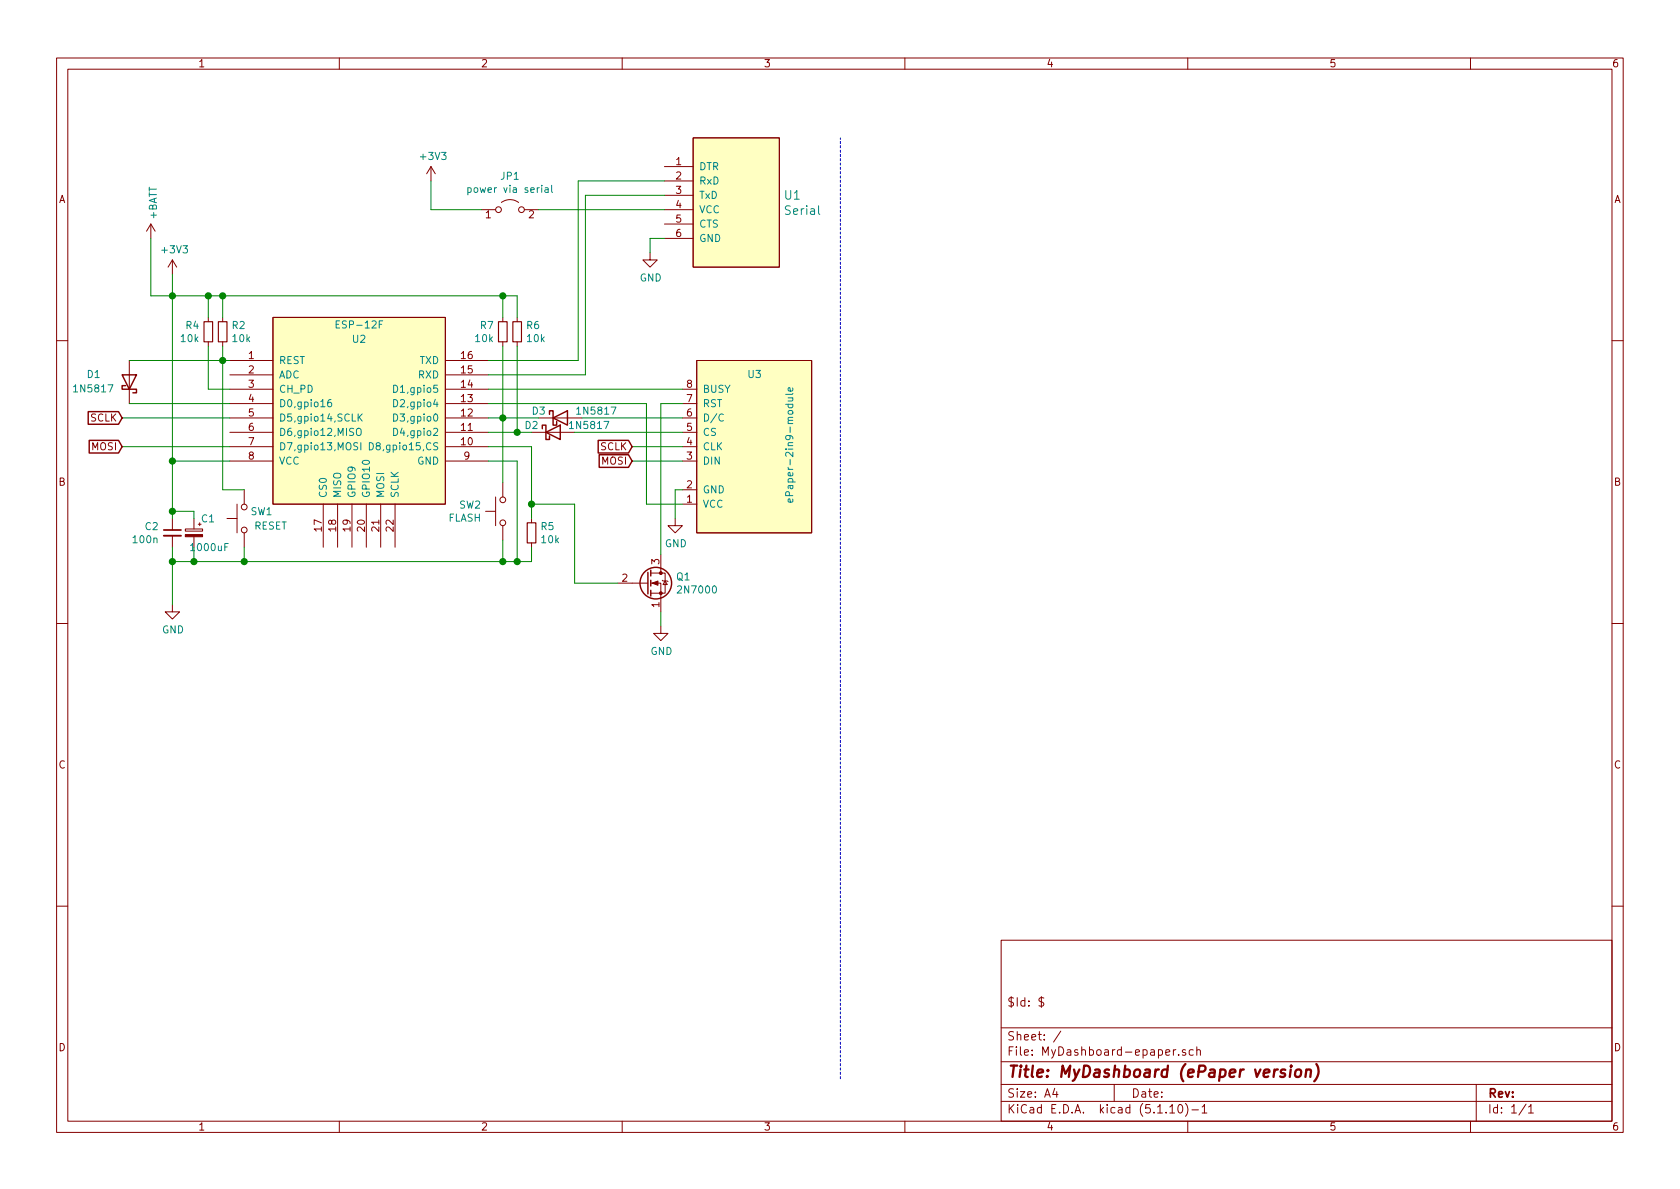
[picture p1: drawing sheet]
EESchema Schematic File Version 4
EELAYER 30 0
EELAYER END
$Descr A4 11693 8268
encoding utf-8
Sheet 1 1
Title "MyDashboard (ePaper version)"
Date ""
Rev ""
Comp ""
Comment1 "$Id: $"
Comment2 ""
Comment3 ""
Comment4 ""
$EndDescr
$Comp
L ESP8266:ESP-12F U2
U 1 1
P 2500 2800
F 0 "U2" H 2500 3250 50  0000 C CNN
F 1 "ESP-12F" H 2500 3350 50  0000 C CNN
F 2 "" H 2500 2800 50  0001 C CNN
F 3 "" H 2500 2800 50  0001 C CNN
	1    2500 2800
	1    0    0    -1  
$EndComp
$Comp
L Device:R_Small R4
U 1 1
P 1450 2300
F 0 "R4" H 1509 2346 50  0000 L CNN
F 1 "10k" H 1509 2255 50  0000 L CNN
F 2 "" H 1450 2300 50  0001 C CNN
F 3 "~" H 1450 2300 50  0001 C CNN
	1    1450 2300
	-1   0    0    -1  
$EndComp
$Comp
L Device:R_Small R2
U 1 1
P 1550 2300
F 0 "R2" H 1609 2346 50  0000 L CNN
F 1 "10k" H 1609 2255 50  0000 L CNN
F 2 "" H 1550 2300 50  0001 C CNN
F 3 "~" H 1550 2300 50  0001 C CNN
	1    1550 2300
	1    0    0    -1  
$EndComp
Wire Wire Line
	3400 3100 3700 3100
$Comp
L Device:R_Small R5
U 1 1
P 3700 3700
F 0 "R5" H 3759 3746 50  0000 L CNN
F 1 "10k" H 3759 3655 50  0000 L CNN
F 2 "" H 3700 3700 50  0001 C CNN
F 3 "~" H 3700 3700 50  0001 C CNN
	1    3700 3700
	1    0    0    -1  
$EndComp
Wire Wire Line
	3700 3600 3700 3500
$Comp
L Switch:SW_Push SW2
U 1 1
P 3500 3550
F 0 "SW2" V 3454 3698 50  0000 L CNN
F 1 "FLASH" V 3545 3698 50  0000 L CNN
F 2 "" H 3500 3750 50  0001 C CNN
F 3 "~" H 3500 3750 50  0001 C CNN
	1    3500 3550
	0    -1   1    0   
$EndComp
Wire Wire Line
	3500 2900 3400 2900
$Comp
L Device:R_Small R7
U 1 1
P 3500 2300
F 0 "R7" H 3559 2346 50  0000 L CNN
F 1 "10k" H 3559 2255 50  0000 L CNN
F 2 "" H 3500 2300 50  0001 C CNN
F 3 "~" H 3500 2300 50  0001 C CNN
	1    3500 2300
	-1   0    0    -1  
$EndComp
Wire Wire Line
	3500 2900 3500 2400
$Comp
L Device:R_Small R6
U 1 1
P 3600 2300
F 0 "R6" H 3659 2346 50  0000 L CNN
F 1 "10k" H 3659 2255 50  0000 L CNN
F 2 "" H 3600 2300 50  0001 C CNN
F 3 "~" H 3600 2300 50  0001 C CNN
	1    3600 2300
	1    0    0    -1  
$EndComp
Wire Wire Line
	3500 2050 3500 2200
Wire Wire Line
	3600 2400 3600 3000
Wire Wire Line
	3600 3000 3400 3000
$Comp
L power:+3V3 #PWR05
U 1 1
P 1200 1900
F 0 "#PWR05" H 1200 1750 50  0001 C CNN
F 1 "+3V3" H 1215 2073 50  0000 C CNN
F 2 "" H 1200 1900 50  0001 C CNN
F 3 "" H 1200 1900 50  0001 C CNN
	1    1200 1900
	1    0    0    -1  
$EndComp
$Comp
L Switch:SW_Push SW1
U 1 1
P 1700 3600
F 0 "SW1" V 1650 3400 50  0000 L CNN
F 1 "RESET" V 1750 3300 50  0000 L CNN
F 2 "" H 1700 3800 50  0001 C CNN
F 3 "~" H 1700 3800 50  0001 C CNN
	1    1700 3600
	0    -1   1    0   
$EndComp
$Comp
L power:GND #PWR04
U 1 1
P 1200 4200
F 0 "#PWR04" H 1200 3950 50  0001 C CNN
F 1 "GND" H 1205 4027 50  0000 C CNN
F 2 "" H 1200 4200 50  0001 C CNN
F 3 "" H 1200 4200 50  0001 C CNN
	1    1200 4200
	1    0    0    -1  
$EndComp
Wire Wire Line
	1200 4200 1200 3900
Wire Wire Line
	1550 2500 1550 2400
Wire Wire Line
	1450 2400 1450 2700
Wire Wire Line
	1450 2700 1600 2700
Wire Wire Line
	1550 2500 1600 2500
$Comp
L Device:CP_Small C1
U 1 1
P 1350 3700
F 0 "C1" H 1200 3800 50  0000 L CNN
F 1 "1000uF" H 1100 3600 50  0000 L CNN
F 2 "" H 1350 3700 50  0001 C CNN
F 3 "~" H 1350 3700 50  0001 C CNN
	1    1350 3700
	-1   0    0    -1  
$EndComp
$Comp
L Device:C_Small C2
U 1 1
P 1200 3700
F 0 "C2" H 1292 3746 50  0000 L CNN
F 1 "100n" H 1292 3655 50  0000 L CNN
F 2 "" H 1200 3700 50  0001 C CNN
F 3 "~" H 1200 3700 50  0001 C CNN
	1    1200 3700
	-1   0    0    -1  
$EndComp
Wire Notes Line
	5850 7500 5850 950 
Wire Wire Line
	1550 2500 1550 3400
Connection ~ 1550 2500
Wire Wire Line
	1700 3800 1700 3900
$Comp
L Diode:1N5817 D1
U 1 1
P 900 2650
F 0 "D1" V 950 2350 50  0000 L CNN
F 1 "1N5817" V 850 2250 50  0000 L CNN
F 2 "Diode_THT:D_DO-41_SOD81_P10.16mm_Horizontal" H 900 2475 50  0001 C CNN
F 3 "http://www.vishay.com/docs/88525/1n5817.pdf" H 900 2650 50  0001 C CNN
	1    900  2650
	0    1    -1   0   
$EndComp
Wire Wire Line
	900  2500 1550 2500
Wire Wire Line
	900  2800 1600 2800
Wire Wire Line
	1200 1900 1200 2050
Wire Wire Line
	1200 3600 1200 3550
Wire Wire Line
	1200 2050 1450 2050
Connection ~ 1200 2050
Wire Wire Line
	1450 2200 1450 2050
Connection ~ 1450 2050
Wire Wire Line
	1450 2050 1550 2050
Wire Wire Line
	1550 2200 1550 2050
Connection ~ 1550 2050
Wire Wire Line
	1550 2050 3500 2050
Wire Wire Line
	1200 3900 1350 3900
Wire Wire Line
	1350 3900 1350 3800
Connection ~ 1200 3900
Wire Wire Line
	1200 3900 1200 3800
Wire Wire Line
	1350 3600 1350 3550
Wire Wire Line
	1350 3550 1200 3550
Connection ~ 1200 3550
Wire Wire Line
	1350 3900 1700 3900
Connection ~ 1350 3900
Wire Wire Line
	1700 3900 3500 3900
Connection ~ 1700 3900
Wire Wire Line
	3600 3900 3700 3900
Connection ~ 3600 3900
Wire Wire Line
	1550 3400 1700 3400
Wire Wire Line
	3700 3800 3700 3900
Wire Wire Line
	3600 3200 3600 3900
Wire Wire Line
	3600 2200 3600 2050
Wire Wire Line
	3600 2050 3500 2050
Connection ~ 3500 2050
Wire Wire Line
	3400 3200 3600 3200
Wire Wire Line
	3500 2900 3500 3350
Connection ~ 3500 2900
Wire Wire Line
	3500 3750 3500 3900
Connection ~ 3500 3900
Wire Wire Line
	3500 3900 3600 3900
Text GLabel 850  3100 0    50   Input ~ 0
MOSI
Text GLabel 850  2900 0    50   Input ~ 0
SCLK
Wire Wire Line
	3400 2700 4750 2700
$Comp
L Diode:1N5817 D3
U 1 1
P 3900 2900
F 0 "D3" H 3750 2950 50  0000 C CNN
F 1 "1N5817" H 4150 2950 50  0000 C CNN
F 2 "Diode_THT:D_DO-41_SOD81_P10.16mm_Horizontal" H 3900 2725 50  0001 C CNN
F 3 "http://www.vishay.com/docs/88525/1n5817.pdf" H 3900 2900 50  0001 C CNN
	1    3900 2900
	1    0    0    -1  
$EndComp
$Comp
L Diode:1N5817 D2
U 1 1
P 3850 3000
F 0 "D2" H 3700 3050 50  0000 C CNN
F 1 "1N5817" H 4100 3050 50  0000 C CNN
F 2 "Diode_THT:D_DO-41_SOD81_P10.16mm_Horizontal" H 3850 2825 50  0001 C CNN
F 3 "http://www.vishay.com/docs/88525/1n5817.pdf" H 3850 3000 50  0001 C CNN
	1    3850 3000
	1    0    0    -1  
$EndComp
Wire Wire Line
	3500 2900 3750 2900
Wire Wire Line
	3600 3000 3700 3000
Connection ~ 3600 3000
Wire Wire Line
	4050 2900 4750 2900
Wire Wire Line
	4000 3000 4750 3000
$Comp
L Transistor_FET:2N7000 Q1
U 1 1
P 4500 4050
F 0 "Q1" H 4704 4096 50  0000 L CNN
F 1 "2N7000" H 4704 4005 50  0000 L CNN
F 2 "Package_TO_SOT_THT:TO-92_Inline" H 4700 3975 50  0001 L CIN
F 3 "https://www.onsemi.com/pub/Collateral/NDS7002A-D.PDF" H 4500 4050 50  0001 L CNN
	1    4500 4050
	1    0    0    -1  
$EndComp
Wire Wire Line
	4000 3500 3700 3500
Connection ~ 3700 3500
Wire Wire Line
	3700 3500 3700 3100
$Comp
L eBay:ePaper-2in9-module U3
U 1 1
P 5300 3100
F 0 "U3" H 5400 2600 50  0000 R CNN
F 1 "ePaper-2in9-module" V 5100 3500 50  0000 R CNN
F 2 "" H 4950 3100 50  0001 C CNN
F 3 "" H 4950 3100 50  0001 C CNN
	1    5300 3100
	-1   0    0    1   
$EndComp
Wire Wire Line
	850  2900 1600 2900
Wire Wire Line
	850  3100 1600 3100
$Comp
L power:GND #PWR07
U 1 1
P 4700 3600
F 0 "#PWR07" H 4700 3350 50  0001 C CNN
F 1 "GND" H 4705 3427 50  0000 C CNN
F 2 "" H 4700 3600 50  0001 C CNN
F 3 "" H 4700 3600 50  0001 C CNN
	1    4700 3600
	1    0    0    -1  
$EndComp
Wire Wire Line
	4700 3600 4700 3400
Wire Wire Line
	4700 3400 4750 3400
Wire Wire Line
	4500 2800 4500 3500
Wire Wire Line
	4500 3500 4750 3500
Wire Wire Line
	3400 2800 4500 2800
$Comp
L power:GND #PWR06
U 1 1
P 4600 4350
F 0 "#PWR06" H 4600 4100 50  0001 C CNN
F 1 "GND" H 4605 4177 50  0000 C CNN
F 2 "" H 4600 4350 50  0001 C CNN
F 3 "" H 4600 4350 50  0001 C CNN
	1    4600 4350
	1    0    0    -1  
$EndComp
Wire Wire Line
	4600 4350 4600 4250
Wire Wire Line
	4600 3850 4600 2800
Wire Wire Line
	4600 2800 4750 2800
Wire Wire Line
	4000 3500 4000 4050
Wire Wire Line
	4000 4050 4300 4050
Text GLabel 4400 3100 0    50   Input ~ 0
SCLK
Text GLabel 4400 3200 0    50   Input ~ 0
MOSI
Wire Wire Line
	4400 3100 4750 3100
Wire Wire Line
	4400 3200 4750 3200
$Comp
L power:+BATT #PWR01
U 1 1
P 1050 1650
F 0 "#PWR01" H 1050 1500 50  0001 C CNN
F 1 "+BATT" V 1065 1777 50  0000 L CNN
F 2 "" H 1050 1650 50  0001 C CNN
F 3 "" H 1050 1650 50  0001 C CNN
	1    1050 1650
	1    0    0    -1  
$EndComp
Wire Wire Line
	1200 3550 1200 3200
Wire Wire Line
	1200 2050 1200 3200
Connection ~ 1200 3200
Wire Wire Line
	1200 3200 1600 3200
$Comp
L eBay:FTDI-Module U1
U 1 1
P 5125 1400
F 0 "U1" H 5453 1453 60  0000 L CNN
F 1 "Serial" H 5453 1347 60  0000 L CNN
F 2 "" H 5525 950 60  0000 C CNN
F 3 "" H 5525 950 60  0000 C CNN
	1    5125 1400
	1    0    0    -1  
$EndComp
Wire Wire Line
	1050 1650 1050 2050
Wire Wire Line
	1050 2050 1200 2050
$Comp
L Jumper:Jumper_2_Open JP1
U 1 1
P 3550 1450
F 0 "JP1" H 3550 1685 50  0000 C CNN
F 1 "power via serial" H 3550 1594 50  0000 C CNN
F 2 "" H 3550 1450 50  0001 C CNN
F 3 "~" H 3550 1450 50  0001 C CNN
	1    3550 1450
	1    0    0    -1  
$EndComp
$Comp
L power:GND #PWR03
U 1 1
P 4525 1750
F 0 "#PWR03" H 4525 1500 50  0001 C CNN
F 1 "GND" H 4530 1577 50  0000 C CNN
F 2 "" H 4525 1750 50  0001 C CNN
F 3 "" H 4525 1750 50  0001 C CNN
	1    4525 1750
	1    0    0    -1  
$EndComp
Wire Wire Line
	4525 1750 4525 1650
Wire Wire Line
	4525 1650 4625 1650
Wire Wire Line
	4625 1450 3750 1450
$Comp
L power:+3V3 #PWR02
U 1 1
P 3000 1250
F 0 "#PWR02" H 3000 1100 50  0001 C CNN
F 1 "+3V3" H 3015 1423 50  0000 C CNN
F 2 "" H 3000 1250 50  0001 C CNN
F 3 "" H 3000 1250 50  0001 C CNN
	1    3000 1250
	1    0    0    -1  
$EndComp
Wire Wire Line
	3350 1450 3000 1450
Wire Wire Line
	3000 1450 3000 1250
Wire Wire Line
	4625 1250 4025 1250
Wire Wire Line
	4025 1250 4025 2500
Wire Wire Line
	4025 2500 3400 2500
Wire Wire Line
	4625 1350 4075 1350
Wire Wire Line
	4075 1350 4075 2600
Wire Wire Line
	4075 2600 3400 2600
$EndSCHEMATC
